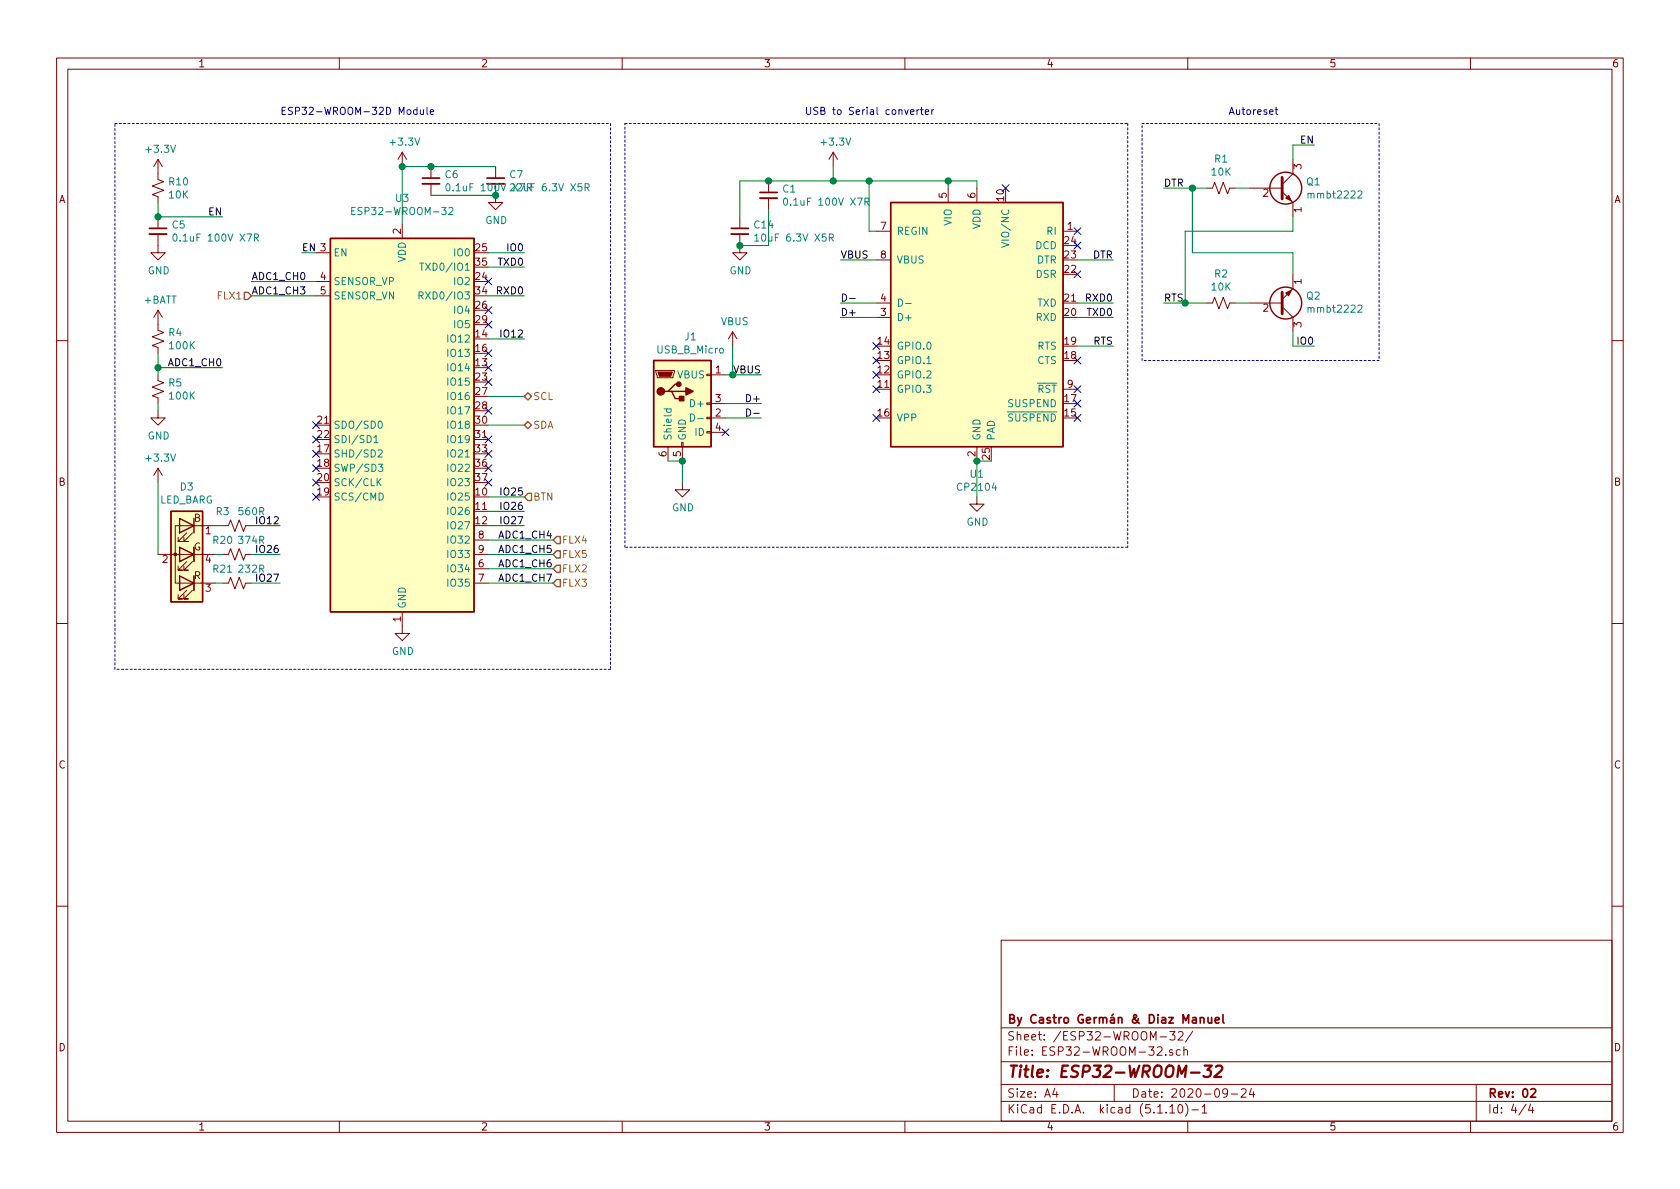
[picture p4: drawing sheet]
EESchema Schematic File Version 4
EELAYER 30 0
EELAYER END
$Descr A4 11693 8268
encoding utf-8
Sheet 4 4
Title "ESP32-WROOM-32"
Date "2020-09-24"
Rev "02"
Comp "By Castro Germán & Diaz Manuel"
Comment1 ""
Comment2 ""
Comment3 ""
Comment4 ""
$EndDescr
NoConn ~ 2200 3450
NoConn ~ 2200 3350
NoConn ~ 2200 3250
NoConn ~ 2200 3150
$Comp
L power:GND #PWR?
U 1 1
P 2800 4350
AR Path="/5F4A137A" Ref="#PWR?"  Part="1" 
AR Path="/5F4501E0/5F4A137A" Ref="#PWR0101"  Part="1" 
F 0 "#PWR0101" H 2800 4100 50  0001 C CNN
F 1 "GND" H 2805 4177 50  0000 C CNN
F 2 "" H 2800 4350 50  0001 C CNN
F 3 "" H 2800 4350 50  0001 C CNN
	1    2800 4350
	1    0    0    -1  
$EndComp
NoConn ~ 3400 3350
NoConn ~ 3400 3250
NoConn ~ 3400 3150
NoConn ~ 3400 3050
NoConn ~ 3400 2850
NoConn ~ 3400 2650
NoConn ~ 3400 2550
NoConn ~ 3400 2250
NoConn ~ 3400 2150
NoConn ~ 3400 1950
Text Label 3650 2050 2    50   ~ 0
RXD0
Text Label 3650 1850 2    50   ~ 0
TXD0
Wire Wire Line
	3400 2050 3650 2050
Wire Wire Line
	3400 1850 3650 1850
Text Label 3650 1750 2    50   ~ 0
IO0
Wire Wire Line
	3400 1750 3650 1750
Text Label 2100 1750 0    50   ~ 0
EN
Text Label 8100 2100 0    50   ~ 0
RTS
Text Label 8100 1300 0    50   ~ 0
DTR
Text Label 9150 2400 2    50   ~ 0
IO0
Text Label 9150 1000 2    50   ~ 0
EN
Connection ~ 8250 2100
Wire Wire Line
	8250 2100 8100 2100
Connection ~ 8300 1300
Wire Wire Line
	8300 1300 8100 1300
Wire Wire Line
	8300 1300 8400 1300
Wire Wire Line
	8300 1750 8300 1300
Wire Wire Line
	9000 1750 8300 1750
Wire Wire Line
	9000 1900 9000 1750
Wire Wire Line
	8250 2100 8400 2100
Wire Wire Line
	8250 1600 8250 2100
Wire Wire Line
	9000 1600 8250 1600
Wire Wire Line
	9000 1500 9000 1600
Wire Wire Line
	8700 2100 8600 2100
Wire Wire Line
	8700 1300 8600 1300
Wire Wire Line
	9000 2400 9150 2400
Wire Wire Line
	9000 2300 9000 2400
Wire Wire Line
	9000 1000 9150 1000
Wire Wire Line
	9000 1100 9000 1000
$Comp
L Device:R_Small_US R?
U 1 1
P 8500 2100
AR Path="/5F4A13D6" Ref="R?"  Part="1" 
AR Path="/5F4501E0/5F4A13D6" Ref="R2"  Part="1" 
F 0 "R2" V 8295 2100 50  0000 C CNN
F 1 "10K" V 8386 2100 50  0000 C CNN
F 2 "Resistor_SMD:R_0603_1608Metric_Pad1.05x0.95mm_HandSolder" H 8500 2100 50  0001 C CNN
F 3 "https://static6.arrow.com/aropdfconversion/662263d61145c0a53f06cbe0deb101d367377ab5/rn73r.pdf" H 8500 2100 50  0001 C CNN
F 4 "CR0603-FX-1002ELF" H 8500 2100 50  0001 C CNN "*Digikey"
F 5 "RN73R1JTTD1002B25" H 8500 2100 50  0001 C CNN "*Arrow"
	1    8500 2100
	0    1    1    0   
$EndComp
$Comp
L Device:R_Small_US R?
U 1 1
P 8500 1300
AR Path="/5F4A13DC" Ref="R?"  Part="1" 
AR Path="/5F4501E0/5F4A13DC" Ref="R1"  Part="1" 
F 0 "R1" V 8295 1300 50  0000 C CNN
F 1 "10K" V 8386 1300 50  0000 C CNN
F 2 "Resistor_SMD:R_0603_1608Metric_Pad1.05x0.95mm_HandSolder" H 8500 1300 50  0001 C CNN
F 3 "https://static6.arrow.com/aropdfconversion/662263d61145c0a53f06cbe0deb101d367377ab5/rn73r.pdf" H 8500 1300 50  0001 C CNN
F 4 "CR0603-FX-1002ELF" H 8500 1300 50  0001 C CNN "*Digikey"
F 5 "RN73R1JTTD1002B25" H 8500 1300 50  0001 C CNN "*Arrow"
	1    8500 1300
	0    1    1    0   
$EndComp
$Comp
L Device:Q_NPN_EBC Q?
U 1 1
P 8900 2100
AR Path="/5F4A13E2" Ref="Q?"  Part="1" 
AR Path="/5F4501E0/5F4A13E2" Ref="Q2"  Part="1" 
F 0 "Q2" H 9090 2054 50  0000 L CNN
F 1 "mmbt2222" H 9090 2145 50  0000 L CNN
F 2 "Package_TO_SOT_SMD:SOT-23" H 9100 2200 50  0001 C CNN
F 3 "https://www.onsemi.com/pub/Collateral/MMBT2222LT1-D.PDF" H 8900 2100 50  0001 C CNN
F 4 "MMBT2222ALT1GOSCT-ND" H 8900 2100 50  0001 C CNN "*Digikey"
F 5 "MMBT2222LT1G" H 8900 2100 50  0001 C CNN "*Arrow"
	1    8900 2100
	1    0    0    1   
$EndComp
$Comp
L Device:Q_NPN_EBC Q?
U 1 1
P 8900 1300
AR Path="/5F4A13E8" Ref="Q?"  Part="1" 
AR Path="/5F4501E0/5F4A13E8" Ref="Q1"  Part="1" 
F 0 "Q1" H 9090 1346 50  0000 L CNN
F 1 "mmbt2222" H 9090 1255 50  0000 L CNN
F 2 "Package_TO_SOT_SMD:SOT-23" H 9100 1400 50  0001 C CNN
F 3 "https://www.onsemi.com/pub/Collateral/MMBT2222LT1-D.PDF" H 8900 1300 50  0001 C CNN
F 4 "MMBT2222ALT1GOSCT-ND" H 8900 1300 50  0001 C CNN "*Digikey"
F 5 "MMBT2222LT1G" H 8900 1300 50  0001 C CNN "*Arrow"
	1    8900 1300
	1    0    0    -1  
$EndComp
Connection ~ 1100 1500
Wire Wire Line
	1100 1500 1550 1500
Wire Wire Line
	1100 1400 1100 1500
$Comp
L power:GND #PWR?
U 1 1
P 1100 1700
AR Path="/5F4A14A6" Ref="#PWR?"  Part="1" 
AR Path="/5F4501E0/5F4A14A6" Ref="#PWR0114"  Part="1" 
F 0 "#PWR0114" H 1100 1450 50  0001 C CNN
F 1 "GND" H 1105 1527 50  0000 C CNN
F 2 "" H 1100 1700 50  0001 C CNN
F 3 "" H 1100 1700 50  0001 C CNN
	1    1100 1700
	1    0    0    -1  
$EndComp
$Comp
L power:+3.3V #PWR?
U 1 1
P 1100 1200
AR Path="/5F4A14AC" Ref="#PWR?"  Part="1" 
AR Path="/5F4501E0/5F4A14AC" Ref="#PWR0115"  Part="1" 
F 0 "#PWR0115" H 1100 1050 50  0001 C CNN
F 1 "+3.3V" H 1115 1373 50  0000 C CNN
F 2 "" H 1100 1200 50  0001 C CNN
F 3 "" H 1100 1200 50  0001 C CNN
	1    1100 1200
	1    0    0    -1  
$EndComp
$Comp
L Device:R_Small_US R?
U 1 1
P 1100 1300
AR Path="/5F4A14B2" Ref="R?"  Part="1" 
AR Path="/5F4501E0/5F4A14B2" Ref="R10"  Part="1" 
F 0 "R10" H 1168 1346 50  0000 L CNN
F 1 "10K" H 1168 1255 50  0000 L CNN
F 2 "Resistor_SMD:R_0603_1608Metric_Pad1.05x0.95mm_HandSolder" H 1100 1300 50  0001 C CNN
F 3 "https://static6.arrow.com/aropdfconversion/662263d61145c0a53f06cbe0deb101d367377ab5/rn73r.pdf" H 1100 1300 50  0001 C CNN
F 4 "CR0603-FX-1002ELF" H 1100 1300 50  0001 C CNN "*Digikey"
F 5 "RN73R1JTTD1002B25" H 1100 1300 50  0001 C CNN "*Arrow"
	1    1100 1300
	1    0    0    -1  
$EndComp
$Comp
L Device:C_Small C?
U 1 1
P 1100 1600
AR Path="/5F4A14B8" Ref="C?"  Part="1" 
AR Path="/5F4501E0/5F4A14B8" Ref="C5"  Part="1" 
F 0 "C5" H 1192 1646 50  0000 L CNN
F 1 "0.1uF 100V X7R" H 1192 1555 50  0000 L CNN
F 2 "Capacitor_SMD:C_0603_1608Metric_Pad1.05x0.95mm_HandSolder" H 1100 1600 50  0001 C CNN
F 3 "https://static6.arrow.com/aropdfconversion/11ff84947bdbed6cecdb5e2db8d31166d37b9d20/grm188r72a104ka35.pdf" H 1100 1600 50  0001 C CNN
F 4 "06033C104KAT4A" H 1100 1600 50  0001 C CNN "*Digikey"
F 5 "GRM188R72A104KA35D" H 1100 1600 50  0001 C CNN "*Arrow"
	1    1100 1600
	1    0    0    -1  
$EndComp
Connection ~ 2800 1150
Wire Wire Line
	2800 1150 2800 1550
Wire Wire Line
	3000 1150 2800 1150
Connection ~ 3000 1150
Wire Wire Line
	3450 1150 3000 1150
Connection ~ 3450 1350
Wire Wire Line
	3000 1350 3450 1350
$Comp
L power:GND #PWR?
U 1 1
P 3450 1350
AR Path="/5F4A14C5" Ref="#PWR?"  Part="1" 
AR Path="/5F4501E0/5F4A14C5" Ref="#PWR0116"  Part="1" 
F 0 "#PWR0116" H 3450 1100 50  0001 C CNN
F 1 "GND" H 3455 1177 50  0000 C CNN
F 2 "" H 3450 1350 50  0001 C CNN
F 3 "" H 3450 1350 50  0001 C CNN
	1    3450 1350
	1    0    0    -1  
$EndComp
$Comp
L Device:C_Small C?
U 1 1
P 3450 1250
AR Path="/5F4A14CB" Ref="C?"  Part="1" 
AR Path="/5F4501E0/5F4A14CB" Ref="C7"  Part="1" 
F 0 "C7" H 3542 1296 50  0000 L CNN
F 1 "22uF 6.3V X5R" H 3542 1205 50  0000 L CNN
F 2 "Capacitor_SMD:C_0603_1608Metric_Pad1.05x0.95mm_HandSolder" H 3450 1250 50  0001 C CNN
F 3 "https://static6.arrow.com/aropdfconversion/c523d1a354f6499a24517f7d97f0018db57c5966/grm187r60j226me15.pdf" H 3450 1250 50  0001 C CNN
F 4 "06036D226MAT2A" H 3450 1250 50  0001 C CNN "*Digikey"
F 5 "GRM187R60J226ME15D" H 3450 1250 50  0001 C CNN "*Arrow"
	1    3450 1250
	1    0    0    -1  
$EndComp
$Comp
L Device:C_Small C?
U 1 1
P 3000 1250
AR Path="/5F4A14D1" Ref="C?"  Part="1" 
AR Path="/5F4501E0/5F4A14D1" Ref="C6"  Part="1" 
F 0 "C6" H 3092 1296 50  0000 L CNN
F 1 "0.1uF 100V X7R" H 3092 1205 50  0000 L CNN
F 2 "Capacitor_SMD:C_0603_1608Metric_Pad1.05x0.95mm_HandSolder" H 3000 1250 50  0001 C CNN
F 3 "https://static6.arrow.com/aropdfconversion/11ff84947bdbed6cecdb5e2db8d31166d37b9d20/grm188r72a104ka35.pdf" H 3000 1250 50  0001 C CNN
F 4 "06033C104KAT4A" H 3000 1250 50  0001 C CNN "*Digikey"
F 5 "GRM188R72A104KA35D" H 3000 1250 50  0001 C CNN "*Arrow"
	1    3000 1250
	1    0    0    -1  
$EndComp
$Comp
L power:+3.3V #PWR?
U 1 1
P 2800 1150
AR Path="/5F4A14D7" Ref="#PWR?"  Part="1" 
AR Path="/5F4501E0/5F4A14D7" Ref="#PWR0117"  Part="1" 
F 0 "#PWR0117" H 2800 1000 50  0001 C CNN
F 1 "+3.3V" H 2815 1323 50  0000 C CNN
F 2 "" H 2800 1150 50  0001 C CNN
F 3 "" H 2800 1150 50  0001 C CNN
	1    2800 1150
	1    0    0    -1  
$EndComp
Text HLabel 3650 2950 2    50   BiDi ~ 0
SDA
Text HLabel 3650 2750 2    50   BiDi ~ 0
SCL
Wire Wire Line
	3400 2950 3650 2950
Wire Wire Line
	3400 2750 3650 2750
$Comp
L Interface_USB:CP2104 U1
U 1 1
P 6800 2200
F 0 "U1" H 6800 1111 50  0000 C CNN
F 1 "CP2104" H 6800 1020 50  0000 C CNN
F 2 "Package_DFN_QFN:QFN-24-1EP_4x4mm_P0.5mm_EP2.6x2.6mm" H 6950 1250 50  0001 L CNN
F 3 "https://www.silabs.com/documents/public/data-sheets/cp2104.pdf" H 6250 3450 50  0001 C CNN
F 4 "336-4146-1-ND" H 6800 2200 50  0001 C CNN "*Digikey"
F 5 "CP2104-F03-GM (Quote)" H 6800 2200 50  0001 C CNN "*Arrow"
	1    6800 2200
	1    0    0    -1  
$EndComp
$Comp
L Device:C_Small C1
U 1 1
P 5350 1350
F 0 "C1" H 5442 1396 50  0000 L CNN
F 1 "0.1uF 100V X7R" H 5442 1305 50  0000 L CNN
F 2 "Capacitor_SMD:C_0603_1608Metric_Pad1.05x0.95mm_HandSolder" H 5350 1350 50  0001 C CNN
F 3 "https://static6.arrow.com/aropdfconversion/11ff84947bdbed6cecdb5e2db8d31166d37b9d20/grm188r72a104ka35.pdf" H 5350 1350 50  0001 C CNN
F 4 "06033C104KAT4A" H 5350 1350 50  0001 C CNN "*Digikey"
F 5 "GRM188R72A104KA35D" H 5350 1350 50  0001 C CNN "*Arrow"
	1    5350 1350
	1    0    0    -1  
$EndComp
$Comp
L power:+3.3V #PWR02
U 1 1
P 5800 1150
F 0 "#PWR02" H 5800 1000 50  0001 C CNN
F 1 "+3.3V" H 5815 1323 50  0000 C CNN
F 2 "" H 5800 1150 50  0001 C CNN
F 3 "" H 5800 1150 50  0001 C CNN
	1    5800 1150
	1    0    0    -1  
$EndComp
Wire Wire Line
	6800 1300 6800 1250
Wire Wire Line
	6800 1250 6600 1250
Wire Wire Line
	6600 1250 6600 1300
Wire Wire Line
	6100 1600 6050 1600
Wire Wire Line
	6050 1600 6050 1250
Wire Wire Line
	6050 1250 6600 1250
Connection ~ 6600 1250
Wire Wire Line
	6050 1250 5800 1250
Connection ~ 6050 1250
Wire Wire Line
	5800 1150 5800 1250
$Comp
L power:GND #PWR?
U 1 1
P 6800 3450
AR Path="/5F3C42AD/5F63677B" Ref="#PWR?"  Part="1" 
AR Path="/5F4501E0/5F63677B" Ref="#PWR04"  Part="1" 
F 0 "#PWR04" H 6800 3200 50  0001 C CNN
F 1 "GND" H 6805 3277 50  0000 C CNN
F 2 "" H 6800 3450 50  0001 C CNN
F 3 "" H 6800 3450 50  0001 C CNN
	1    6800 3450
	1    0    0    -1  
$EndComp
Wire Wire Line
	6800 3200 6800 3450
Wire Wire Line
	6900 3200 6800 3200
Connection ~ 6800 3200
$Comp
L Connector:USB_B_Micro J?
U 1 1
P 4750 2800
AR Path="/5F4A152B" Ref="J?"  Part="1" 
AR Path="/5F4501E0/5F4A152B" Ref="J1"  Part="1" 
F 0 "J1" H 4807 3267 50  0000 C CNN
F 1 "USB_B_Micro" H 4807 3176 50  0000 C CNN
F 2 "Connector_USB:USB_Micro-B_Molex-105017-0001" H 4900 2750 50  0001 C CNN
F 3 "https://www.molex.com/pdm_docs/sd/1050170001_sd.pdf" H 4900 2750 50  0001 C CNN
F 4 "1050170001" H 4750 2800 50  0001 C CNN "*Digikey"
F 5 "1050170001" H 4750 2800 50  0001 C CNN "*Arrow"
	1    4750 2800
	1    0    0    -1  
$EndComp
Wire Wire Line
	4650 3200 4750 3200
$Comp
L power:GND #PWR?
U 1 1
P 4750 3350
AR Path="/5F4A149C" Ref="#PWR?"  Part="1" 
AR Path="/5F4501E0/5F4A149C" Ref="#PWR0113"  Part="1" 
F 0 "#PWR0113" H 4750 3100 50  0001 C CNN
F 1 "GND" H 4755 3177 50  0000 C CNN
F 2 "" H 4750 3350 50  0001 C CNN
F 3 "" H 4750 3350 50  0001 C CNN
	1    4750 3350
	1    0    0    -1  
$EndComp
Connection ~ 4750 3200
NoConn ~ 5050 3000
Wire Wire Line
	4750 3200 4750 3350
Text Label 5300 2900 2    50   ~ 0
D-
Text Label 5300 2800 2    50   ~ 0
D+
Text Label 5300 2600 2    50   ~ 0
VBUS
Wire Wire Line
	5050 2600 5100 2600
Wire Wire Line
	5050 2800 5300 2800
Wire Wire Line
	5050 2900 5300 2900
Text Label 5850 1800 0    50   ~ 0
VBUS
Text Label 5850 2100 0    50   ~ 0
D-
Text Label 5850 2200 0    50   ~ 0
D+
Wire Wire Line
	5850 1800 6100 1800
Wire Wire Line
	5850 2100 6100 2100
Wire Wire Line
	5850 2200 6100 2200
NoConn ~ 7000 1300
Text Label 7750 1800 2    50   ~ 0
DTR
Text Label 7750 2100 2    50   ~ 0
RXD0
Text Label 7750 2200 2    50   ~ 0
TXD0
Text Label 7750 2400 2    50   ~ 0
RTS
Wire Wire Line
	7500 1800 7750 1800
Wire Wire Line
	7500 2100 7750 2100
Wire Wire Line
	7750 2200 7500 2200
Wire Wire Line
	7500 2400 7750 2400
Text Label 3850 4050 2    50   ~ 0
ADC1_CH7
Wire Wire Line
	1100 2550 1550 2550
Wire Wire Line
	1100 2450 1100 2550
$Comp
L power:GND #PWR?
U 1 1
P 1100 2850
AR Path="/5F674CFE" Ref="#PWR?"  Part="1" 
AR Path="/5F4501E0/5F674CFE" Ref="#PWR07"  Part="1" 
F 0 "#PWR07" H 1100 2600 50  0001 C CNN
F 1 "GND" H 1105 2677 50  0000 C CNN
F 2 "" H 1100 2850 50  0001 C CNN
F 3 "" H 1100 2850 50  0001 C CNN
	1    1100 2850
	1    0    0    -1  
$EndComp
$Comp
L Device:R_Small_US R?
U 1 1
P 1100 2350
AR Path="/5F674D0A" Ref="R?"  Part="1" 
AR Path="/5F4501E0/5F674D0A" Ref="R4"  Part="1" 
F 0 "R4" H 1168 2396 50  0000 L CNN
F 1 "100K" H 1168 2305 50  0000 L CNN
F 2 "Resistor_SMD:R_0603_1608Metric_Pad1.05x0.95mm_HandSolder" H 1100 2350 50  0001 C CNN
F 3 "https://static6.arrow.com/aropdfconversion/662263d61145c0a53f06cbe0deb101d367377ab5/rn73r.pdf" H 1100 2350 50  0001 C CNN
F 4 "CR0603-FX-1003ELF" H 1100 2350 50  0001 C CNN "*Digikey"
F 5 "RN73R1JTTD1003B50" H 1100 2350 50  0001 C CNN "*Arrow"
	1    1100 2350
	1    0    0    -1  
$EndComp
$Comp
L Device:R_Small_US R?
U 1 1
P 1100 2700
AR Path="/5F677550" Ref="R?"  Part="1" 
AR Path="/5F4501E0/5F677550" Ref="R5"  Part="1" 
F 0 "R5" H 1168 2746 50  0000 L CNN
F 1 "100K" H 1168 2655 50  0000 L CNN
F 2 "Resistor_SMD:R_0603_1608Metric_Pad1.05x0.95mm_HandSolder" H 1100 2700 50  0001 C CNN
F 3 "https://static6.arrow.com/aropdfconversion/662263d61145c0a53f06cbe0deb101d367377ab5/rn73r.pdf" H 1100 2700 50  0001 C CNN
F 4 "CR0603-FX-1003ELF" H 1100 2700 50  0001 C CNN "*Digikey"
F 5 "RN73R1JTTD1003B50" H 1100 2700 50  0001 C CNN "*Arrow"
	1    1100 2700
	1    0    0    -1  
$EndComp
Wire Wire Line
	1100 2550 1100 2600
Wire Wire Line
	1100 2800 1100 2850
Connection ~ 1100 2550
$Comp
L power:+BATT #PWR06
U 1 1
P 1100 2250
F 0 "#PWR06" H 1100 2100 50  0001 C CNN
F 1 "+BATT" H 1115 2423 50  0000 C CNN
F 2 "" H 1100 2250 50  0001 C CNN
F 3 "" H 1100 2250 50  0001 C CNN
	1    1100 2250
	1    0    0    -1  
$EndComp
Text Label 1550 1500 2    50   ~ 0
EN
Wire Wire Line
	2200 1750 2100 1750
$Comp
L power:VBUS #PWR01
U 1 1
P 5100 2400
F 0 "#PWR01" H 5100 2250 50  0001 C CNN
F 1 "VBUS" H 5115 2573 50  0000 C CNN
F 2 "" H 5100 2400 50  0001 C CNN
F 3 "" H 5100 2400 50  0001 C CNN
	1    5100 2400
	1    0    0    -1  
$EndComp
Wire Wire Line
	5100 2400 5100 2600
Connection ~ 5100 2600
Wire Wire Line
	5100 2600 5300 2600
NoConn ~ 6100 2400
NoConn ~ 6100 2500
NoConn ~ 6100 2600
NoConn ~ 6100 2700
NoConn ~ 6100 2900
NoConn ~ 7500 2900
NoConn ~ 7500 2800
NoConn ~ 7500 2700
NoConn ~ 7500 2500
NoConn ~ 7500 1900
NoConn ~ 7500 1700
NoConn ~ 7500 1600
Wire Notes Line
	4350 850  7850 850 
Wire Notes Line
	7850 850  7850 3800
Wire Notes Line
	7850 3800 4350 3800
Wire Notes Line
	4350 3800 4350 850 
Text Notes 5600 800  0    50   ~ 0
USB to Serial converter
Wire Notes Line
	7950 850  9600 850 
Wire Notes Line
	9600 850  9600 2500
Wire Notes Line
	9600 2500 7950 2500
Wire Notes Line
	7950 2500 7950 850 
Text Notes 8550 800  0    50   ~ 0
Autoreset
Wire Notes Line
	4250 4650 800  4650
Wire Notes Line
	800  4650 800  850 
Wire Notes Line
	800  850  4250 850 
Text Notes 1950 800  0    50   ~ 0
ESP32-WROOM-32D Module\n
Wire Notes Line
	4250 850  4250 4650
Wire Wire Line
	3400 4050 3850 4050
Text Label 3850 3950 2    50   ~ 0
ADC1_CH6
Wire Wire Line
	3400 3950 3850 3950
Text Label 3850 3850 2    50   ~ 0
ADC1_CH5
Wire Wire Line
	3400 3850 3850 3850
Text Label 3850 3750 2    50   ~ 0
ADC1_CH4
Wire Wire Line
	3400 3750 3850 3750
$Comp
L RF_Module:ESP32-WROOM-32 U?
U 1 1
P 2800 2950
AR Path="/5F4A1531" Ref="U?"  Part="1" 
AR Path="/5F4501E0/5F4A1531" Ref="U3"  Part="1" 
F 0 "U3" H 2800 4531 50  0000 C CNN
F 1 "ESP32-WROOM-32" H 2800 4440 50  0000 C CNN
F 2 "RF_Module:ESP32-WROOM-32" H 2800 1450 50  0001 C CNN
F 3 "https://www.espressif.com/sites/default/files/documentation/esp32-wroom-32_datasheet_en.pdf" H 2500 3000 50  0001 C CNN
F 4 "1965-ESP32-WROOM-32D(4MB)CT-ND" H 2800 2950 50  0001 C CNN "*Digikey"
	1    2800 2950
	1    0    0    -1  
$EndComp
Text Label 1750 1950 0    50   ~ 0
ADC1_CH0
Text Label 1750 2050 0    50   ~ 0
ADC1_CH3
Wire Wire Line
	2200 1950 1750 1950
Wire Wire Line
	1750 2050 2200 2050
Wire Wire Line
	3400 2350 3650 2350
Text Label 3650 2350 2    50   ~ 0
IO12
Text HLabel 3650 3450 2    50   Input ~ 0
BTN
Text HLabel 3850 3950 2    50   Input ~ 0
FLX2
Text HLabel 3850 4050 2    50   Input ~ 0
FLX3
Text HLabel 3850 3750 2    50   Input ~ 0
FLX4
Text HLabel 3850 3850 2    50   Input ~ 0
FLX5
Text HLabel 1750 2050 0    50   Input ~ 0
FLX1
Text Label 1550 2550 2    50   ~ 0
ADC1_CH0
$Comp
L Device:C_Small C14
U 1 1
P 5150 1600
F 0 "C14" H 5242 1646 50  0000 L CNN
F 1 "10uF 6.3V X5R" H 5242 1555 50  0000 L CNN
F 2 "Capacitor_SMD:C_1210_3225Metric_Pad1.42x2.65mm_HandSolder" H 5150 1600 50  0001 C CNN
F 3 "https://static6.arrow.com/aropdfconversion/f7a2596b5312288600ca127f041a86c0cac4c78c/grm188r60j106ke47.pdf" H 5150 1600 50  0001 C CNN
F 4 "12103C106KAT2A" H 5150 1600 50  0001 C CNN "*Digikey"
F 5 "GRM188R60J106KE47D" H 5150 1600 50  0001 C CNN "*Arrow"
	1    5150 1600
	1    0    0    -1  
$EndComp
$Comp
L power:GND #PWR035
U 1 1
P 5150 1700
F 0 "#PWR035" H 5150 1450 50  0001 C CNN
F 1 "GND" H 5155 1527 50  0000 C CNN
F 2 "" H 5150 1700 50  0001 C CNN
F 3 "" H 5150 1700 50  0001 C CNN
	1    5150 1700
	1    0    0    -1  
$EndComp
Connection ~ 5800 1250
Connection ~ 5350 1250
Wire Wire Line
	5350 1250 5800 1250
Wire Wire Line
	5150 1250 5150 1500
Wire Wire Line
	5150 1250 5350 1250
Wire Wire Line
	5350 1450 5350 1700
Wire Wire Line
	5350 1700 5150 1700
Connection ~ 5150 1700
$Comp
L Device:R_Small_US R3
U 1 1
P 1650 3650
F 0 "R3" V 1550 3550 50  0000 C CNN
F 1 "560R" V 1550 3750 50  0000 C CNN
F 2 "Resistor_SMD:R_0603_1608Metric_Pad1.05x0.95mm_HandSolder" H 1650 3650 50  0001 C CNN
F 3 "https://static6.arrow.com/aropdfconversion/89b273cd3ad0788d8b71596c5e78488e3c5e22e4/rk73b.pdf" H 1650 3650 50  0001 C CNN
F 4 "CR0603-FX-1001ELF" H 1650 3650 50  0001 C CNN "*Digikey"
F 5 "RK73B1JTTDD561J" H 1650 3650 50  0001 C CNN "*Arrow"
	1    1650 3650
	0    1    1    0   
$EndComp
$Comp
L Device:R_Small_US R20
U 1 1
P 1650 3850
F 0 "R20" V 1550 3750 50  0000 C CNN
F 1 "374R" V 1550 3950 50  0000 C CNN
F 2 "Resistor_SMD:R_0603_1608Metric_Pad1.05x0.95mm_HandSolder" H 1650 3850 50  0001 C CNN
F 3 "https://static6.arrow.com/aropdfconversion/295cce9d591dbc31ad781a9de7cadb1c39dc0344/rk73h.pdf" H 1650 3850 50  0001 C CNN
F 4 "CR0603-FX-1001ELF" H 1650 3850 50  0001 C CNN "*Digikey"
F 5 "RK73H1JTTD3740F" H 1650 3850 50  0001 C CNN "*Arrow"
	1    1650 3850
	0    1    1    0   
$EndComp
$Comp
L Device:R_Small_US R21
U 1 1
P 1650 4050
F 0 "R21" V 1550 3950 50  0000 C CNN
F 1 "232R" V 1550 4150 50  0000 C CNN
F 2 "Resistor_SMD:R_0603_1608Metric_Pad1.05x0.95mm_HandSolder" H 1650 4050 50  0001 C CNN
F 3 "https://static6.arrow.com/aropdfconversion/295cce9d591dbc31ad781a9de7cadb1c39dc0344/rk73h.pdf" H 1650 4050 50  0001 C CNN
F 4 "CR0603-FX-1001ELF" H 1650 4050 50  0001 C CNN "*Digikey"
F 5 "RK73H1JTTD2320F" H 1650 4050 50  0001 C CNN "*Arrow"
	1    1650 4050
	0    1    1    0   
$EndComp
$Comp
L power:+3.3V #PWR?
U 1 1
P 1100 3350
AR Path="/5F85EEE7" Ref="#PWR?"  Part="1" 
AR Path="/5F4501E0/5F85EEE7" Ref="#PWR03"  Part="1" 
F 0 "#PWR03" H 1100 3200 50  0001 C CNN
F 1 "+3.3V" H 1115 3523 50  0000 C CNN
F 2 "" H 1100 3350 50  0001 C CNN
F 3 "" H 1100 3350 50  0001 C CNN
	1    1100 3350
	1    0    0    -1  
$EndComp
Wire Wire Line
	1100 3350 1100 3850
Wire Wire Line
	1500 3650 1550 3650
Wire Wire Line
	1500 3850 1550 3850
Wire Wire Line
	1550 4050 1500 4050
Text Label 1950 3650 2    50   ~ 0
IO12
Text Label 1950 3850 2    50   ~ 0
IO26
Text Label 1950 4050 2    50   ~ 0
IO27
Wire Wire Line
	1750 3650 1950 3650
Wire Wire Line
	1750 3850 1950 3850
Wire Wire Line
	1750 4050 1950 4050
Text Label 3650 3450 2    50   ~ 0
IO25
Text Label 3650 3550 2    50   ~ 0
IO26
Text Label 3650 3650 2    50   ~ 0
IO27
Wire Wire Line
	3400 3450 3650 3450
Wire Wire Line
	3400 3550 3650 3550
Wire Wire Line
	3400 3650 3650 3650
NoConn ~ 3400 2450
NoConn ~ 2200 2950
NoConn ~ 2200 3050
$Comp
L Device:LED_BARG D3
U 1 1
P 1300 3850
F 0 "D3" H 1300 3383 50  0000 C CNN
F 1 "LED_BARG" H 1300 3474 50  0000 C CNN
F 2 "Main_Board:LED-160-80180" H 1300 3800 50  0001 C CNN
F 3 "https://www.sycelectronica.com.ar/optoelectronica/LED-160-80180.pdf" H 1300 3800 50  0001 C CNN
	1    1300 3850
	-1   0    0    1   
$EndComp
$EndSCHEMATC
